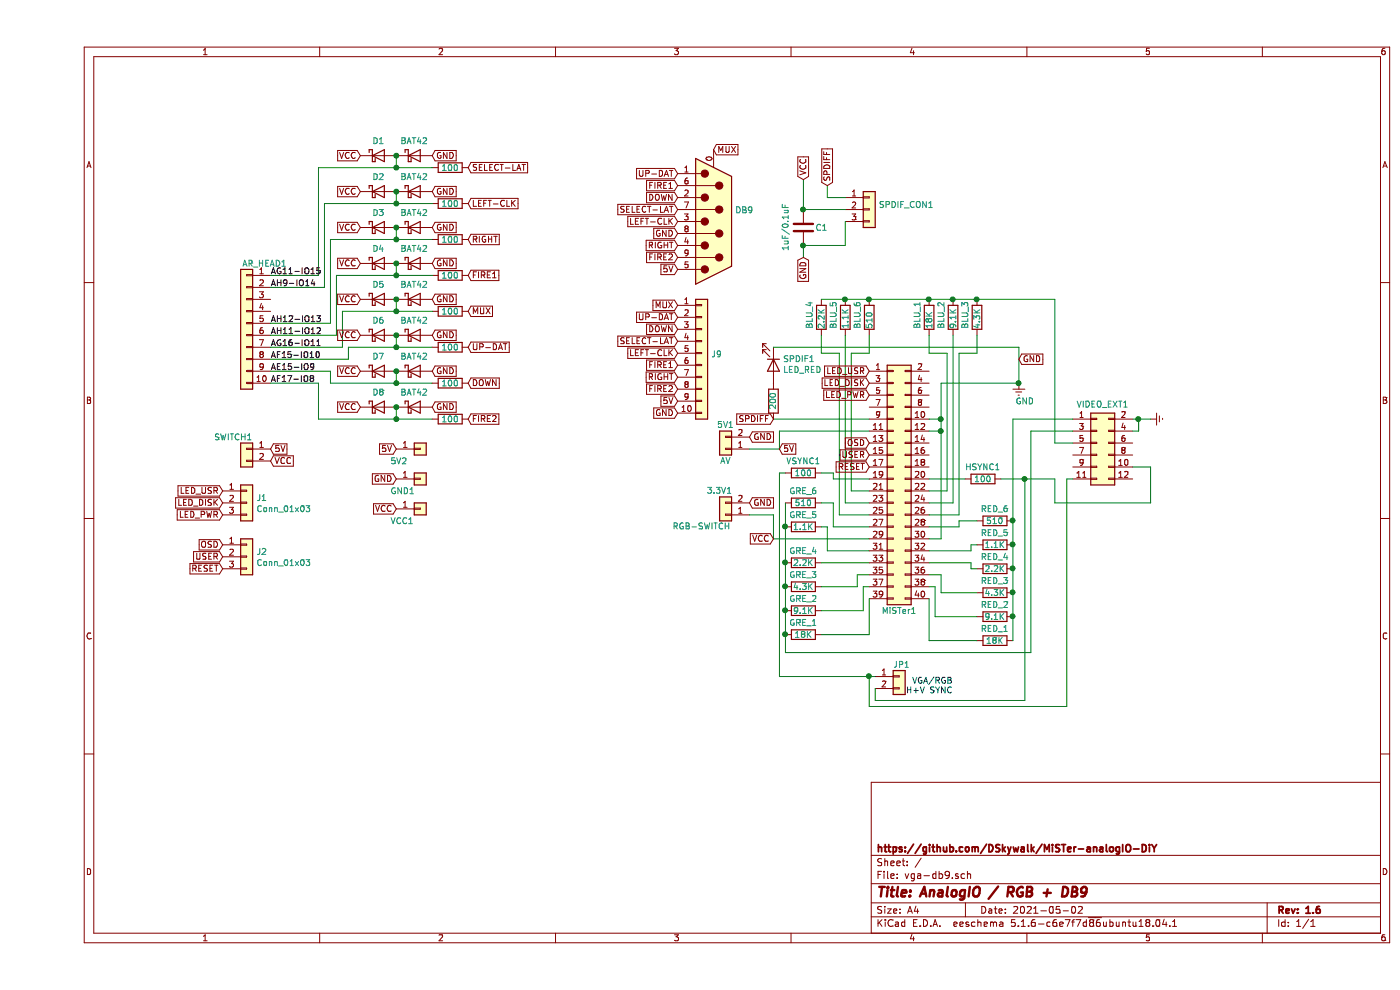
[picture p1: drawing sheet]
EESchema Schematic File Version 4
EELAYER 30 0
EELAYER END
$Descr A4 11693 8268
encoding utf-8
Sheet 1 1
Title "AnalogIO / RGB + DB9"
Date "2021-05-02"
Rev "1.6"
Comp "https://github.com/DSkywalk/MiSTer-analogIO-DiY"
Comment1 ""
Comment2 ""
Comment3 ""
Comment4 ""
$EndDescr
$Comp
L Connector_Generic:Conn_02x20_Odd_Even MiSTer1
U 1 1
P 7150 4000
F 0 "MiSTer1" H 7200 2900 50  0000 C CNN
F 1 "Conn_02x20" H 7200 5026 50  0001 C CNN
F 2 "Connector_PinHeader_2.54mm:PinHeader_2x20_P2.54mm_Vertical" H 7150 4000 50  0001 C CNN
F 3 "~" H 7150 4000 50  0001 C CNN
	1    7150 4000
	1    0    0    -1  
$EndComp
$Comp
L Device:R GRE_1
U 1 1
P 6400 5300
F 0 "GRE_1" V 6300 5300 50  0000 C CNN
F 1 "18K" V 6400 5300 50  0000 C CNN
F 2 "Resistor_THT:R_Axial_DIN0207_L6.3mm_D2.5mm_P10.16mm_Horizontal" V 6330 5300 50  0001 C CNN
F 3 "~" H 6400 5300 50  0001 C CNN
	1    6400 5300
	0    1    1    0   
$EndComp
Wire Wire Line
	6950 5000 6950 5300
$Comp
L Device:R GRE_2
U 1 1
P 6400 5100
F 0 "GRE_2" V 6300 5100 50  0000 C CNN
F 1 "9.1K" V 6400 5100 50  0000 C CNN
F 2 "Resistor_THT:R_Axial_DIN0207_L6.3mm_D2.5mm_P10.16mm_Horizontal" V 6330 5100 50  0001 C CNN
F 3 "~" H 6400 5100 50  0001 C CNN
	1    6400 5100
	0    1    1    0   
$EndComp
$Comp
L Device:R GRE_3
U 1 1
P 6400 4900
F 0 "GRE_3" V 6300 4900 50  0000 C CNN
F 1 "4.3K" V 6400 4900 50  0000 C CNN
F 2 "Resistor_THT:R_Axial_DIN0207_L6.3mm_D2.5mm_P10.16mm_Horizontal" V 6330 4900 50  0001 C CNN
F 3 "~" H 6400 4900 50  0001 C CNN
	1    6400 4900
	0    1    1    0   
$EndComp
$Comp
L Device:R GRE_4
U 1 1
P 6400 4700
F 0 "GRE_4" V 6300 4700 50  0000 C CNN
F 1 "2.2K" V 6400 4700 50  0000 C CNN
F 2 "Resistor_THT:R_Axial_DIN0207_L6.3mm_D2.5mm_P10.16mm_Horizontal" V 6330 4700 50  0001 C CNN
F 3 "~" H 6400 4700 50  0001 C CNN
	1    6400 4700
	0    1    1    0   
$EndComp
$Comp
L Device:R GRE_5
U 1 1
P 6400 4400
F 0 "GRE_5" V 6300 4400 50  0000 C CNN
F 1 "1.1K" V 6400 4400 50  0000 C CNN
F 2 "Resistor_THT:R_Axial_DIN0207_L6.3mm_D2.5mm_P10.16mm_Horizontal" V 6330 4400 50  0001 C CNN
F 3 "~" H 6400 4400 50  0001 C CNN
	1    6400 4400
	0    1    1    0   
$EndComp
$Comp
L Device:R GRE_6
U 1 1
P 6400 4200
F 0 "GRE_6" V 6300 4200 50  0000 C CNN
F 1 "510" V 6400 4200 50  0000 C CNN
F 2 "Resistor_THT:R_Axial_DIN0207_L6.3mm_D2.5mm_P10.16mm_Horizontal" V 6330 4200 50  0001 C CNN
F 3 "~" H 6400 4200 50  0001 C CNN
	1    6400 4200
	0    1    1    0   
$EndComp
$Comp
L Device:R VSYNC1
U 1 1
P 6400 3950
F 0 "VSYNC1" V 6300 3950 50  0000 C CNN
F 1 "100" V 6400 3950 50  0000 C CNN
F 2 "Resistor_THT:R_Axial_DIN0207_L6.3mm_D2.5mm_P10.16mm_Horizontal" V 6330 3950 50  0001 C CNN
F 3 "~" H 6400 3950 50  0001 C CNN
	1    6400 3950
	0    1    1    0   
$EndComp
Wire Wire Line
	6950 4900 6900 4900
Wire Wire Line
	6900 4900 6900 5100
Wire Wire Line
	6950 4800 6850 4800
Wire Wire Line
	6850 4800 6850 4900
Wire Wire Line
	6950 4600 6600 4600
Wire Wire Line
	6600 4400 6550 4400
Wire Wire Line
	6950 4400 6650 4400
Wire Wire Line
	6650 4400 6650 4200
Wire Wire Line
	6950 4000 6650 4000
Wire Wire Line
	6650 4000 6650 3950
Wire Wire Line
	6250 4200 6250 4400
Connection ~ 6250 4400
$Comp
L Connector_Generic:Conn_01x02 5V1
U 1 1
P 5750 3750
F 0 "5V1" H 5750 3550 50  0000 C CNN
F 1 "AV" H 5750 3850 50  0000 C CNN
F 2 "Connector_PinHeader_2.54mm:PinHeader_1x02_P2.54mm_Vertical" H 5750 3750 50  0001 C CNN
F 3 "~" H 5750 3750 50  0001 C CNN
	1    5750 3750
	-1   0    0    1   
$EndComp
$Comp
L Device:R DIG1
U 1 1
P 6150 3350
F 0 "DIG1" V 5943 3350 50  0001 C CNN
F 1 "200" V 6150 3350 50  0000 C CNN
F 2 "Resistor_THT:R_Axial_DIN0207_L6.3mm_D2.5mm_P10.16mm_Horizontal" V 6080 3350 50  0001 C CNN
F 3 "~" H 6150 3350 50  0001 C CNN
	1    6150 3350
	-1   0    0    1   
$EndComp
$Comp
L Device:LED SPDIF1
U 1 1
P 6150 3050
F 0 "SPDIF1" V 6097 3130 50  0000 L CNN
F 1 "LED_RED" V 6188 3130 50  0000 L CNN
F 2 "LED_THT:LED_D3.0mm_Horizontal_O1.27mm_Z2.0mm" H 6150 3050 50  0001 C CNN
F 3 "~" H 6150 3050 50  0001 C CNN
	1    6150 3050
	0    1    1    0   
$EndComp
Wire Wire Line
	6950 3600 6200 3600
Wire Wire Line
	7450 5350 7850 5350
$Comp
L Device:R RED_2
U 1 1
P 8000 5150
F 0 "RED_2" V 7900 5150 50  0000 C CNN
F 1 "9.1K" V 8000 5150 50  0000 C CNN
F 2 "Resistor_THT:R_Axial_DIN0207_L6.3mm_D2.5mm_P10.16mm_Horizontal" V 7930 5150 50  0001 C CNN
F 3 "~" H 8000 5150 50  0001 C CNN
	1    8000 5150
	0    -1   1    0   
$EndComp
$Comp
L Device:R RED_3
U 1 1
P 8000 4950
F 0 "RED_3" V 7900 4950 50  0000 C CNN
F 1 "4.3K" V 8000 4950 50  0000 C CNN
F 2 "Resistor_THT:R_Axial_DIN0207_L6.3mm_D2.5mm_P10.16mm_Horizontal" V 7930 4950 50  0001 C CNN
F 3 "~" H 8000 4950 50  0001 C CNN
	1    8000 4950
	0    -1   1    0   
$EndComp
$Comp
L Device:R RED_4
U 1 1
P 8000 4750
F 0 "RED_4" V 7900 4750 50  0000 C CNN
F 1 "2.2K" V 8000 4750 50  0000 C CNN
F 2 "Resistor_THT:R_Axial_DIN0207_L6.3mm_D2.5mm_P10.16mm_Horizontal" V 7930 4750 50  0001 C CNN
F 3 "~" H 8000 4750 50  0001 C CNN
	1    8000 4750
	0    -1   1    0   
$EndComp
$Comp
L Device:R RED_5
U 1 1
P 8000 4550
F 0 "RED_5" V 7900 4550 50  0000 C CNN
F 1 "1.1K" V 8000 4550 50  0000 C CNN
F 2 "Resistor_THT:R_Axial_DIN0207_L6.3mm_D2.5mm_P10.16mm_Horizontal" V 7930 4550 50  0001 C CNN
F 3 "~" H 8000 4550 50  0001 C CNN
	1    8000 4550
	0    -1   1    0   
$EndComp
$Comp
L Device:R RED_6
U 1 1
P 8000 4350
F 0 "RED_6" V 7900 4350 50  0000 C CNN
F 1 "510" V 8000 4350 50  0000 C CNN
F 2 "Resistor_THT:R_Axial_DIN0207_L6.3mm_D2.5mm_P10.16mm_Horizontal" V 7930 4350 50  0001 C CNN
F 3 "~" H 8000 4350 50  0001 C CNN
	1    8000 4350
	0    -1   1    0   
$EndComp
$Comp
L Device:R HSYNC1
U 1 1
P 7900 4000
F 0 "HSYNC1" V 7800 4000 50  0000 C CNN
F 1 "100" V 7900 4000 50  0000 C CNN
F 2 "Resistor_THT:R_Axial_DIN0207_L6.3mm_D2.5mm_P10.16mm_Horizontal" V 7830 4000 50  0001 C CNN
F 3 "~" H 7900 4000 50  0001 C CNN
	1    7900 4000
	0    -1   1    0   
$EndComp
Wire Wire Line
	8150 4750 8150 4950
Connection ~ 8150 4750
Wire Wire Line
	8150 4950 8150 5150
Connection ~ 8150 4950
Wire Wire Line
	8150 5150 8150 5350
Connection ~ 8150 5150
Wire Wire Line
	7450 5000 7450 5350
Wire Wire Line
	7450 4900 7500 4900
Wire Wire Line
	7500 4900 7500 5150
Wire Wire Line
	7450 4800 7550 4800
Wire Wire Line
	7550 4800 7550 4950
Wire Wire Line
	7800 4750 7850 4750
Wire Wire Line
	7800 4700 7800 4750
Connection ~ 8150 4550
Wire Wire Line
	8150 4550 8150 4750
Connection ~ 8150 4350
Wire Wire Line
	8150 4350 8150 4550
Wire Wire Line
	7800 4600 7800 4550
Wire Wire Line
	7800 4550 7850 4550
$Comp
L Device:R BLU_4
U 1 1
P 6550 2650
F 0 "BLU_4" V 6450 2550 50  0000 L CNN
F 1 "2.2K" V 6550 2550 50  0000 L CNN
F 2 "Resistor_THT:R_Axial_DIN0207_L6.3mm_D2.5mm_P10.16mm_Horizontal" V 6480 2650 50  0001 C CNN
F 3 "~" H 6550 2650 50  0001 C CNN
	1    6550 2650
	1    0    0    -1  
$EndComp
$Comp
L Device:R RED_1
U 1 1
P 8000 5350
F 0 "RED_1" V 7900 5350 50  0000 C CNN
F 1 "18K" V 8000 5350 50  0000 C CNN
F 2 "Resistor_THT:R_Axial_DIN0207_L6.3mm_D2.5mm_P10.16mm_Horizontal" V 7930 5350 50  0001 C CNN
F 3 "~" H 8000 5350 50  0001 C CNN
	1    8000 5350
	0    -1   1    0   
$EndComp
$Comp
L Device:R BLU_5
U 1 1
P 6750 2650
F 0 "BLU_5" V 6650 2550 50  0000 L CNN
F 1 "1.1K" V 6750 2550 50  0000 L CNN
F 2 "Resistor_THT:R_Axial_DIN0207_L6.3mm_D2.5mm_P10.16mm_Horizontal" V 6680 2650 50  0001 C CNN
F 3 "~" H 6750 2650 50  0001 C CNN
	1    6750 2650
	1    0    0    -1  
$EndComp
Wire Wire Line
	6250 4400 6250 4700
$Comp
L Device:R BLU_6
U 1 1
P 6950 2650
F 0 "BLU_6" V 6850 2550 50  0000 L CNN
F 1 "510" V 6950 2550 50  0000 L CNN
F 2 "Resistor_THT:R_Axial_DIN0207_L6.3mm_D2.5mm_P10.16mm_Horizontal" V 6880 2650 50  0001 C CNN
F 3 "~" H 6950 2650 50  0001 C CNN
	1    6950 2650
	1    0    0    -1  
$EndComp
$Comp
L Device:R BLU_1
U 1 1
P 7450 2650
F 0 "BLU_1" V 7350 2550 50  0000 L CNN
F 1 "18K" V 7450 2550 50  0000 L CNN
F 2 "Resistor_THT:R_Axial_DIN0207_L6.3mm_D2.5mm_P10.16mm_Horizontal" V 7380 2650 50  0001 C CNN
F 3 "~" H 7450 2650 50  0001 C CNN
	1    7450 2650
	1    0    0    -1  
$EndComp
$Comp
L Device:R BLU_2
U 1 1
P 7650 2650
F 0 "BLU_2" V 7550 2550 50  0000 L CNN
F 1 "9.1K" V 7650 2550 50  0000 L CNN
F 2 "Resistor_THT:R_Axial_DIN0207_L6.3mm_D2.5mm_P10.16mm_Horizontal" V 7580 2650 50  0001 C CNN
F 3 "~" H 7650 2650 50  0001 C CNN
	1    7650 2650
	1    0    0    -1  
$EndComp
$Comp
L Device:R BLU_3
U 1 1
P 7850 2650
F 0 "BLU_3" V 7750 2550 50  0000 L CNN
F 1 "4.3K" V 7850 2550 50  0000 L CNN
F 2 "Resistor_THT:R_Axial_DIN0207_L6.3mm_D2.5mm_P10.16mm_Horizontal" V 7780 2650 50  0001 C CNN
F 3 "~" H 7850 2650 50  0001 C CNN
	1    7850 2650
	1    0    0    -1  
$EndComp
Wire Wire Line
	6950 4300 6700 4300
Wire Wire Line
	6700 4300 6700 2950
Wire Wire Line
	6700 2950 6550 2950
Wire Wire Line
	6950 4200 6750 4200
Wire Wire Line
	6750 4200 6750 2800
Wire Wire Line
	6950 4100 6800 4100
Wire Wire Line
	6800 4100 6800 2950
Wire Wire Line
	6800 2950 6950 2950
Wire Wire Line
	8200 3200 7550 3200
Wire Wire Line
	7550 3200 7550 3500
Wire Wire Line
	7550 3500 7450 3500
Wire Wire Line
	7550 3500 7550 3600
Wire Wire Line
	7550 3600 7450 3600
Connection ~ 7550 3500
Wire Wire Line
	7550 4500 7550 3600
Wire Wire Line
	7450 4500 7550 4500
Connection ~ 7550 3600
Wire Wire Line
	7700 4400 7700 4350
Wire Wire Line
	7700 4350 7850 4350
Wire Wire Line
	7450 4000 7750 4000
Connection ~ 6250 4700
Connection ~ 6250 4900
Connection ~ 6250 5100
Wire Wire Line
	6250 4700 6250 4900
Wire Wire Line
	6250 4900 6250 5100
Wire Wire Line
	6250 5100 6250 5300
Wire Wire Line
	6550 4700 6950 4700
Wire Wire Line
	9150 3600 9200 3600
Wire Wire Line
	9200 3600 9200 3500
Wire Wire Line
	9200 3500 9150 3500
Wire Wire Line
	9200 3500 9300 3500
Connection ~ 9200 3500
$Comp
L power:GNDREF #GND0101
U 1 1
P 9300 3500
F 0 "#GND0101" H 9350 3350 50  0001 C CNN
F 1 "GNDREF" V 9305 3372 50  0001 R CNN
F 2 "" H 9300 3500 50  0001 C CNN
F 3 "" H 9300 3500 50  0001 C CNN
	1    9300 3500
	0    -1   -1   0   
$EndComp
Connection ~ 8200 3200
Wire Wire Line
	7450 4100 7600 4100
Wire Wire Line
	7600 4100 7600 2950
Wire Wire Line
	7600 2950 7450 2950
Wire Wire Line
	7450 4200 7650 4200
Wire Wire Line
	7450 4300 7700 4300
Wire Wire Line
	7700 4300 7700 2950
Wire Wire Line
	7700 2950 7850 2950
Wire Wire Line
	6550 2500 6750 2500
Connection ~ 6750 2500
Wire Wire Line
	6750 2500 6950 2500
Connection ~ 6950 2500
Wire Wire Line
	6950 2500 7450 2500
Connection ~ 7450 2500
Wire Wire Line
	7450 2500 7650 2500
Connection ~ 7650 2500
Wire Wire Line
	7650 2500 7850 2500
Wire Wire Line
	6150 4500 6150 4300
Wire Wire Line
	6150 4500 6950 4500
Wire Wire Line
	6250 5300 6250 5450
Wire Wire Line
	6250 5450 8300 5450
Wire Wire Line
	8300 5450 8300 3600
Wire Wire Line
	8300 3600 8650 3600
Connection ~ 6250 5300
$Comp
L Connector_Generic:Conn_02x06_Odd_Even VIDEO_EXT1
U 1 1
P 8850 3700
F 0 "VIDEO_EXT1" H 8900 4025 50  0000 C CNN
F 1 "Conn_02x06_Odd_Even" H 8900 4026 50  0001 C CNN
F 2 "Connector_PinHeader_2.54mm:PinHeader_2x06_P2.54mm_Vertical" H 8850 3700 50  0001 C CNN
F 3 "~" H 8850 3700 50  0001 C CNN
	1    8850 3700
	1    0    0    -1  
$EndComp
Wire Wire Line
	8150 3500 8650 3500
Wire Wire Line
	8150 3500 8150 4350
Wire Wire Line
	8050 4000 8250 4000
Wire Wire Line
	8500 4000 8500 4200
Wire Wire Line
	8500 4200 9300 4200
Wire Wire Line
	9300 4200 9300 3900
Wire Wire Line
	9300 3900 9150 3900
$Comp
L Connector_Generic:Conn_01x02 JP1
U 1 1
P 7200 5650
F 0 "JP1" H 7150 5750 50  0000 L CNN
F 1 "SYNC" H 7280 5551 50  0001 L CNN
F 2 "Connector_PinHeader_2.54mm:PinHeader_1x02_P2.54mm_Vertical" H 7200 5650 50  0001 C CNN
F 3 "~" H 7200 5650 50  0001 C CNN
	1    7200 5650
	1    0    0    -1  
$EndComp
Wire Wire Line
	6250 3950 6200 3950
Wire Wire Line
	6200 3950 6200 5650
Wire Wire Line
	6200 5650 6950 5650
Wire Wire Line
	7000 5750 7000 5850
Wire Wire Line
	7000 5850 8250 5850
Wire Wire Line
	8250 5850 8250 4000
Connection ~ 8250 4000
Wire Wire Line
	8250 4000 8500 4000
Wire Wire Line
	6950 5650 6950 5900
Wire Wire Line
	6950 5900 8600 5900
Wire Wire Line
	8600 5900 8600 4000
Wire Wire Line
	8600 4000 8650 4000
Connection ~ 6950 5650
Wire Wire Line
	6950 5650 7000 5650
Wire Wire Line
	7850 2500 8500 2500
Wire Wire Line
	8500 2500 8500 3700
Wire Wire Line
	8500 3700 8650 3700
Connection ~ 7850 2500
Wire Wire Line
	6150 4300 5950 4300
Wire Wire Line
	6650 3950 6550 3950
$Comp
L power:GNDREF GND
U 1 1
P 8200 3200
F 0 "GND" H 8250 3050 50  0000 C CNN
F 1 "GNDREF" V 8205 3072 50  0001 R CNN
F 2 "" H 8200 3200 50  0001 C CNN
F 3 "" H 8200 3200 50  0001 C CNN
	1    8200 3200
	1    0    0    -1  
$EndComp
Wire Wire Line
	6950 2950 6950 2800
Wire Wire Line
	6550 2950 6550 2800
Wire Wire Line
	7850 2950 7850 2800
Wire Wire Line
	7650 4200 7650 2800
Wire Wire Line
	7450 2950 7450 2800
Wire Wire Line
	7450 4400 7700 4400
Wire Wire Line
	7450 4600 7800 4600
Wire Wire Line
	7450 4700 7800 4700
Wire Wire Line
	7550 4950 7850 4950
Wire Wire Line
	7500 5150 7850 5150
Wire Wire Line
	6650 4200 6550 4200
Wire Wire Line
	6600 4400 6600 4600
Wire Wire Line
	6850 4900 6550 4900
Wire Wire Line
	6900 5100 6550 5100
Wire Wire Line
	6950 5300 6550 5300
$Comp
L Connector_Generic:Conn_01x10 AR_HEAD1
U 1 1
P 1750 2700
F 0 "AR_HEAD1" H 1600 3200 50  0000 C CNN
F 1 "10" H 1668 3226 50  0001 C CNN
F 2 "Connector_PinHeader_2.54mm:PinHeader_1x10_P2.54mm_Vertical" H 1750 2700 50  0001 C CNN
F 3 "~" H 1750 2700 50  0001 C CNN
	1    1750 2700
	-1   0    0    -1  
$EndComp
Wire Wire Line
	2350 2300 1950 2300
Text Label 1950 2300 0    50   ~ 0
AG11-IO15
Text Label 1950 2400 0    50   ~ 0
AH9-IO14
Text Label 1950 2700 0    50   ~ 0
AH12-IO13
Text Label 1950 2800 0    50   ~ 0
AH11-IO12
Text Label 1950 2900 0    50   ~ 0
AG16-IO11
Text Label 1950 3000 0    50   ~ 0
AF15-IO10
Text Label 1950 3100 0    50   ~ 0
AE15-IO9
Wire Wire Line
	2350 3200 1950 3200
Text Label 1950 3200 0    50   ~ 0
AF17-IO8
Wire Wire Line
	3000 2000 3000 1900
Text GLabel 6150 4500 0    50   Input ~ 0
VCC
Text GLabel 2700 1900 0    50   Input ~ 0
VCC
Text GLabel 8200 3000 2    50   Input ~ 0
GND
Wire Wire Line
	3300 2000 3000 2000
$Comp
L Device:R DB9_3
U 1 1
P 3450 2000
F 0 "DB9_3" V 3550 2000 50  0001 C CNN
F 1 "100" V 3450 2000 50  0000 C CNN
F 2 "Resistor_THT:R_Axial_DIN0207_L6.3mm_D2.5mm_P10.16mm_Horizontal" V 3380 2000 50  0001 C CNN
F 3 "~" H 3450 2000 50  0001 C CNN
	1    3450 2000
	0    1    1    0   
$EndComp
Connection ~ 3000 2000
Wire Wire Line
	3000 2300 3000 2200
Text GLabel 2700 2200 0    50   Input ~ 0
VCC
Wire Wire Line
	3300 2300 3000 2300
$Comp
L Device:R DB9_4
U 1 1
P 3450 2300
F 0 "DB9_4" V 3550 2300 50  0001 C CNN
F 1 "100" V 3450 2300 50  0000 C CNN
F 2 "Resistor_THT:R_Axial_DIN0207_L6.3mm_D2.5mm_P10.16mm_Horizontal" V 3380 2300 50  0001 C CNN
F 3 "~" H 3450 2300 50  0001 C CNN
	1    3450 2300
	0    1    1    0   
$EndComp
Connection ~ 3000 2300
Wire Wire Line
	3000 2600 3000 2500
Text GLabel 2700 2500 0    50   Input ~ 0
VCC
Wire Wire Line
	3300 2600 3000 2600
$Comp
L Device:R DB9_5
U 1 1
P 3450 2600
F 0 "DB9_5" V 3550 2600 50  0001 C CNN
F 1 "100" V 3450 2600 50  0000 C CNN
F 2 "Resistor_THT:R_Axial_DIN0207_L6.3mm_D2.5mm_P10.16mm_Horizontal" V 3380 2600 50  0001 C CNN
F 3 "~" H 3450 2600 50  0001 C CNN
	1    3450 2600
	0    1    1    0   
$EndComp
Connection ~ 3000 2600
Wire Wire Line
	3000 2900 3000 2800
Text GLabel 2700 2800 0    50   Input ~ 0
VCC
Wire Wire Line
	3300 2900 3000 2900
$Comp
L Device:R DB9_6
U 1 1
P 3450 2900
F 0 "DB9_6" V 3550 2900 50  0001 C CNN
F 1 "100" V 3450 2900 50  0000 C CNN
F 2 "Resistor_THT:R_Axial_DIN0207_L6.3mm_D2.5mm_P10.16mm_Horizontal" V 3380 2900 50  0001 C CNN
F 3 "~" H 3450 2900 50  0001 C CNN
	1    3450 2900
	0    1    1    0   
$EndComp
Connection ~ 3000 2900
Wire Wire Line
	3000 3200 3000 3100
Text GLabel 2700 3100 0    50   Input ~ 0
VCC
Wire Wire Line
	3300 3200 3000 3200
$Comp
L Device:R DB9_7
U 1 1
P 3450 3200
F 0 "DB9_7" V 3550 3200 50  0001 C CNN
F 1 "100" V 3450 3200 50  0000 C CNN
F 2 "Resistor_THT:R_Axial_DIN0207_L6.3mm_D2.5mm_P10.16mm_Horizontal" V 3380 3200 50  0001 C CNN
F 3 "~" H 3450 3200 50  0001 C CNN
	1    3450 3200
	0    1    1    0   
$EndComp
Connection ~ 3000 3200
Wire Wire Line
	3000 3500 3000 3400
Text GLabel 2700 3400 0    50   Input ~ 0
VCC
Wire Wire Line
	3300 3500 3000 3500
$Comp
L Device:R DB9_8
U 1 1
P 3450 3500
F 0 "DB9_8" V 3550 3500 50  0001 C CNN
F 1 "100" V 3450 3500 50  0000 C CNN
F 2 "Resistor_THT:R_Axial_DIN0207_L6.3mm_D2.5mm_P10.16mm_Horizontal" V 3380 3500 50  0001 C CNN
F 3 "~" H 3450 3500 50  0001 C CNN
	1    3450 3500
	0    1    1    0   
$EndComp
Connection ~ 3000 3500
Wire Wire Line
	3000 1700 3000 1600
Text GLabel 2700 1600 0    50   Input ~ 0
VCC
Wire Wire Line
	3300 1700 3000 1700
$Comp
L Device:R DB9_2
U 1 1
P 3450 1700
F 0 "DB9_2" V 3550 1700 50  0001 C CNN
F 1 "100" V 3450 1700 50  0000 C CNN
F 2 "Resistor_THT:R_Axial_DIN0207_L6.3mm_D2.5mm_P10.16mm_Horizontal" V 3380 1700 50  0001 C CNN
F 3 "~" H 3450 1700 50  0001 C CNN
	1    3450 1700
	0    1    1    0   
$EndComp
Connection ~ 3000 1700
Wire Wire Line
	3000 1400 3000 1300
Text GLabel 2700 1300 0    50   Input ~ 0
VCC
Wire Wire Line
	3300 1400 3000 1400
$Comp
L Device:R DB9_1
U 1 1
P 3450 1400
F 0 "DB9_1" V 3550 1400 50  0001 C CNN
F 1 "100" V 3450 1400 50  0000 C CNN
F 2 "Resistor_THT:R_Axial_DIN0207_L6.3mm_D2.5mm_P10.16mm_Horizontal" V 3380 1400 50  0001 C CNN
F 3 "~" H 3450 1400 50  0001 C CNN
	1    3450 1400
	0    1    1    0   
$EndComp
Connection ~ 3000 1400
Text GLabel 3300 1300 2    50   Input ~ 0
GND
Text GLabel 3300 1600 2    50   Input ~ 0
GND
Text GLabel 3300 1900 2    50   Input ~ 0
GND
Text GLabel 3300 2200 2    50   Input ~ 0
GND
Text GLabel 3300 2500 2    50   Input ~ 0
GND
Text GLabel 3300 2800 2    50   Input ~ 0
GND
Text GLabel 3300 3100 2    50   Input ~ 0
GND
Text GLabel 3300 3400 2    50   Input ~ 0
GND
Wire Wire Line
	2350 2300 2350 1400
Wire Wire Line
	2350 1400 3000 1400
Wire Wire Line
	2400 2400 2400 1700
Wire Wire Line
	1950 2400 2400 2400
Wire Wire Line
	2400 1700 3000 1700
Wire Wire Line
	2450 2700 2450 2000
Wire Wire Line
	1950 2700 2450 2700
Wire Wire Line
	2450 2000 3000 2000
Wire Wire Line
	2500 2800 2500 2300
Wire Wire Line
	1950 2800 2500 2800
Wire Wire Line
	2500 2300 3000 2300
Wire Wire Line
	2550 2900 2550 2600
Wire Wire Line
	1950 2900 2550 2900
Wire Wire Line
	2550 2600 3000 2600
Wire Wire Line
	2600 3000 2600 2900
Wire Wire Line
	1950 3000 2600 3000
Wire Wire Line
	2600 2900 3000 2900
Wire Wire Line
	2450 3100 2450 3200
Wire Wire Line
	2450 3200 3000 3200
Wire Wire Line
	1950 3100 2450 3100
Wire Wire Line
	2350 3200 2350 3500
Wire Wire Line
	2350 3500 3000 3500
$Comp
L Connector:DB9_Male_MountingHoles DB9
U 1 1
P 5650 1850
F 0 "DB9" H 5830 1759 50  0000 L CNN
F 1 "DB9_Male" H 5830 1850 50  0001 L CNN
F 2 "Connector_Dsub:DSUB-9_Male_Horizontal_P2.77x2.84mm_EdgePinOffset4.94mm_Housed_MountingHolesOffset7.48mm" H 5650 1850 50  0001 C CNN
F 3 " ~" H 5650 1850 50  0001 C CNN
	1    5650 1850
	1    0    0    1   
$EndComp
Text GLabel 3600 1700 2    50   Input ~ 0
LEFT-CLK
Text GLabel 3600 1400 2    50   Input ~ 0
SELECT-LAT
Text GLabel 3600 2900 2    50   Input ~ 0
UP-DAT
Text GLabel 3600 2600 2    50   Input ~ 0
MUX
Text GLabel 3600 2300 2    50   Input ~ 0
FIRE1
Text GLabel 3600 2000 2    50   Input ~ 0
RIGHT
Text GLabel 3600 3200 2    50   Input ~ 0
DOWN
Text GLabel 3600 3500 2    50   Input ~ 0
FIRE2
Text GLabel 5350 1450 0    50   Input ~ 0
UP-DAT
Text GLabel 5350 1550 0    50   Input ~ 0
FIRE1
Text GLabel 5350 1650 0    50   Input ~ 0
DOWN
Text GLabel 5350 1750 0    50   Input ~ 0
SELECT-LAT
Text GLabel 5350 1850 0    50   Input ~ 0
LEFT-CLK
Text GLabel 5350 1950 0    50   Input ~ 0
GND
Text GLabel 5350 2050 0    50   Input ~ 0
RIGHT
Text GLabel 5350 2150 0    50   Input ~ 0
FIRE2
Text GLabel 5650 1250 2    50   Input ~ 0
MUX
$Comp
L Diode:BAT42 D9
U 1 1
P 3150 1300
F 0 "D9" H 3150 1517 50  0001 C CNN
F 1 "BAT42" H 3150 1425 50  0000 C CNN
F 2 "Diode_THT:D_DO-35_SOD27_P7.62mm_Horizontal" H 3150 1125 50  0001 C CNN
F 3 "http://www.vishay.com/docs/85660/bat42.pdf" H 3150 1300 50  0001 C CNN
	1    3150 1300
	1    0    0    -1  
$EndComp
$Comp
L Diode:BAT42 D10
U 1 1
P 3150 1600
F 0 "D10" H 3150 1817 50  0001 C CNN
F 1 "BAT42" H 3150 1725 50  0000 C CNN
F 2 "Diode_THT:D_DO-35_SOD27_P7.62mm_Horizontal" H 3150 1425 50  0001 C CNN
F 3 "http://www.vishay.com/docs/85660/bat42.pdf" H 3150 1600 50  0001 C CNN
	1    3150 1600
	1    0    0    -1  
$EndComp
$Comp
L Diode:BAT42 D11
U 1 1
P 3150 1900
F 0 "D11" H 3150 2117 50  0001 C CNN
F 1 "BAT42" H 3150 2025 50  0000 C CNN
F 2 "Diode_THT:D_DO-35_SOD27_P7.62mm_Horizontal" H 3150 1725 50  0001 C CNN
F 3 "http://www.vishay.com/docs/85660/bat42.pdf" H 3150 1900 50  0001 C CNN
	1    3150 1900
	1    0    0    -1  
$EndComp
$Comp
L Diode:BAT42 D12
U 1 1
P 3150 2200
F 0 "D12" H 3150 2417 50  0001 C CNN
F 1 "BAT42" H 3150 2325 50  0000 C CNN
F 2 "Diode_THT:D_DO-35_SOD27_P7.62mm_Horizontal" H 3150 2025 50  0001 C CNN
F 3 "http://www.vishay.com/docs/85660/bat42.pdf" H 3150 2200 50  0001 C CNN
	1    3150 2200
	1    0    0    -1  
$EndComp
$Comp
L Diode:BAT42 D13
U 1 1
P 3150 2500
F 0 "D13" H 3150 2717 50  0001 C CNN
F 1 "BAT42" H 3150 2625 50  0000 C CNN
F 2 "Diode_THT:D_DO-35_SOD27_P7.62mm_Horizontal" H 3150 2325 50  0001 C CNN
F 3 "http://www.vishay.com/docs/85660/bat42.pdf" H 3150 2500 50  0001 C CNN
	1    3150 2500
	1    0    0    -1  
$EndComp
$Comp
L Diode:BAT42 D14
U 1 1
P 3150 2800
F 0 "D14" H 3150 3017 50  0001 C CNN
F 1 "BAT42" H 3150 2925 50  0000 C CNN
F 2 "Diode_THT:D_DO-35_SOD27_P7.62mm_Horizontal" H 3150 2625 50  0001 C CNN
F 3 "http://www.vishay.com/docs/85660/bat42.pdf" H 3150 2800 50  0001 C CNN
	1    3150 2800
	1    0    0    -1  
$EndComp
$Comp
L Diode:BAT42 D15
U 1 1
P 3150 3100
F 0 "D15" H 3150 3317 50  0001 C CNN
F 1 "BAT42" H 3150 3225 50  0000 C CNN
F 2 "Diode_THT:D_DO-35_SOD27_P7.62mm_Horizontal" H 3150 2925 50  0001 C CNN
F 3 "http://www.vishay.com/docs/85660/bat42.pdf" H 3150 3100 50  0001 C CNN
	1    3150 3100
	1    0    0    -1  
$EndComp
$Comp
L Diode:BAT42 D16
U 1 1
P 3150 3400
F 0 "D16" H 3150 3617 50  0001 C CNN
F 1 "BAT42" H 3150 3525 50  0000 C CNN
F 2 "Diode_THT:D_DO-35_SOD27_P7.62mm_Horizontal" H 3150 3225 50  0001 C CNN
F 3 "http://www.vishay.com/docs/85660/bat42.pdf" H 3150 3400 50  0001 C CNN
	1    3150 3400
	1    0    0    -1  
$EndComp
$Comp
L Diode:BAT42 D1
U 1 1
P 2850 1300
F 0 "D1" H 2850 1425 50  0000 C CNN
F 1 "BAT42" H 2850 1425 50  0001 C CNN
F 2 "Diode_THT:D_DO-35_SOD27_P7.62mm_Horizontal" H 2850 1125 50  0001 C CNN
F 3 "http://www.vishay.com/docs/85660/bat42.pdf" H 2850 1300 50  0001 C CNN
	1    2850 1300
	1    0    0    -1  
$EndComp
Connection ~ 3000 1300
$Comp
L Diode:BAT42 D2
U 1 1
P 2850 1600
F 0 "D2" H 2850 1725 50  0000 C CNN
F 1 "BAT42" H 2850 1725 50  0001 C CNN
F 2 "Diode_THT:D_DO-35_SOD27_P7.62mm_Horizontal" H 2850 1425 50  0001 C CNN
F 3 "http://www.vishay.com/docs/85660/bat42.pdf" H 2850 1600 50  0001 C CNN
	1    2850 1600
	1    0    0    -1  
$EndComp
Connection ~ 3000 1600
$Comp
L Diode:BAT42 D3
U 1 1
P 2850 1900
F 0 "D3" H 2850 2025 50  0000 C CNN
F 1 "BAT42" H 2850 2025 50  0001 C CNN
F 2 "Diode_THT:D_DO-35_SOD27_P7.62mm_Horizontal" H 2850 1725 50  0001 C CNN
F 3 "http://www.vishay.com/docs/85660/bat42.pdf" H 2850 1900 50  0001 C CNN
	1    2850 1900
	1    0    0    -1  
$EndComp
Connection ~ 3000 1900
$Comp
L Diode:BAT42 D4
U 1 1
P 2850 2200
F 0 "D4" H 2850 2325 50  0000 C CNN
F 1 "BAT42" H 2850 2325 50  0001 C CNN
F 2 "Diode_THT:D_DO-35_SOD27_P7.62mm_Horizontal" H 2850 2025 50  0001 C CNN
F 3 "http://www.vishay.com/docs/85660/bat42.pdf" H 2850 2200 50  0001 C CNN
	1    2850 2200
	1    0    0    -1  
$EndComp
Connection ~ 3000 2200
$Comp
L Diode:BAT42 D5
U 1 1
P 2850 2500
F 0 "D5" H 2850 2625 50  0000 C CNN
F 1 "BAT42" H 2850 2625 50  0001 C CNN
F 2 "Diode_THT:D_DO-35_SOD27_P7.62mm_Horizontal" H 2850 2325 50  0001 C CNN
F 3 "http://www.vishay.com/docs/85660/bat42.pdf" H 2850 2500 50  0001 C CNN
	1    2850 2500
	1    0    0    -1  
$EndComp
Connection ~ 3000 2500
$Comp
L Diode:BAT42 D6
U 1 1
P 2850 2800
F 0 "D6" H 2850 2925 50  0000 C CNN
F 1 "BAT42" H 2850 2925 50  0001 C CNN
F 2 "Diode_THT:D_DO-35_SOD27_P7.62mm_Horizontal" H 2850 2625 50  0001 C CNN
F 3 "http://www.vishay.com/docs/85660/bat42.pdf" H 2850 2800 50  0001 C CNN
	1    2850 2800
	1    0    0    -1  
$EndComp
Connection ~ 3000 2800
$Comp
L Diode:BAT42 D7
U 1 1
P 2850 3100
F 0 "D7" H 2850 3225 50  0000 C CNN
F 1 "BAT42" H 2850 3225 50  0001 C CNN
F 2 "Diode_THT:D_DO-35_SOD27_P7.62mm_Horizontal" H 2850 2925 50  0001 C CNN
F 3 "http://www.vishay.com/docs/85660/bat42.pdf" H 2850 3100 50  0001 C CNN
	1    2850 3100
	1    0    0    -1  
$EndComp
Connection ~ 3000 3100
$Comp
L Diode:BAT42 D8
U 1 1
P 2850 3400
F 0 "D8" H 2850 3525 50  0000 C CNN
F 1 "BAT42" H 2850 3525 50  0001 C CNN
F 2 "Diode_THT:D_DO-35_SOD27_P7.62mm_Horizontal" H 2850 3225 50  0001 C CNN
F 3 "http://www.vishay.com/docs/85660/bat42.pdf" H 2850 3400 50  0001 C CNN
	1    2850 3400
	1    0    0    -1  
$EndComp
Connection ~ 3000 3400
Text GLabel 5950 4200 2    50   Input ~ 0
GND
Text GLabel 5950 3650 2    50   Input ~ 0
GND
Wire Wire Line
	6200 3600 6200 3750
Wire Wire Line
	5950 3750 6200 3750
Text GLabel 5350 2650 0    50   Input ~ 0
UP-DAT
Text GLabel 5350 3050 0    50   Input ~ 0
FIRE1
Text GLabel 5350 2750 0    50   Input ~ 0
DOWN
Text GLabel 5350 2850 0    50   Input ~ 0
SELECT-LAT
Text GLabel 5350 2950 0    50   Input ~ 0
LEFT-CLK
Text GLabel 5350 3450 0    50   Input ~ 0
GND
Text GLabel 5350 3150 0    50   Input ~ 0
RIGHT
Text GLabel 5350 3250 0    50   Input ~ 0
FIRE2
Text GLabel 5350 2550 0    50   Input ~ 0
MUX
Text GLabel 3000 4250 0    50   Input ~ 0
VCC
Text GLabel 6200 3750 2    50   Input ~ 0
5V
$Comp
L Connector_Generic:Conn_01x10 J9
U 1 1
P 5550 2950
F 0 "J9" H 5630 2942 50  0000 L CNN
F 1 "Conn_01x09" H 5630 2851 50  0001 L CNN
F 2 "Connector_PinHeader_2.54mm:PinHeader_1x10_P2.54mm_Vertical" H 5550 2950 50  0001 C CNN
F 3 "~" H 5550 2950 50  0001 C CNN
	1    5550 2950
	1    0    0    -1  
$EndComp
Text GLabel 5350 2250 0    50   Input ~ 0
5V
Text GLabel 5350 3350 0    50   Input ~ 0
5V
$Comp
L Connector_Generic:Conn_01x01 5V2
U 1 1
P 3200 3750
F 0 "5V2" H 2950 3650 50  0000 L CNN
F 1 "5V" H 3150 3600 50  0001 L CNN
F 2 "Connector_PinHeader_2.54mm:PinHeader_1x01_P2.54mm_Vertical" H 3200 3750 50  0001 C CNN
F 3 "~" H 3200 3750 50  0001 C CNN
	1    3200 3750
	1    0    0    -1  
$EndComp
Text GLabel 3000 3750 0    50   Input ~ 0
5V
Text GLabel 6950 3900 0    50   Input ~ 0
RESET
Text GLabel 6950 3800 0    50   Input ~ 0
USER
Text GLabel 6950 3700 0    50   Input ~ 0
OSD
Text GLabel 6950 3100 0    50   Input ~ 0
LED_USR
Text GLabel 6950 3200 0    50   Input ~ 0
LED_DISK
Text GLabel 6950 3300 0    50   Input ~ 0
LED_PWR
$Comp
L Connector_Generic:Conn_01x03 J2
U 1 1
P 1750 4650
F 0 "J2" H 1830 4692 50  0000 L CNN
F 1 "Conn_01x03" H 1830 4601 50  0000 L CNN
F 2 "Connector_PinSocket_2.54mm:PinSocket_1x03_P2.54mm_Vertical" H 1750 4650 50  0001 C CNN
F 3 "~" H 1750 4650 50  0001 C CNN
	1    1750 4650
	1    0    0    -1  
$EndComp
Text GLabel 1550 4550 0    50   Input ~ 0
OSD
Text GLabel 1550 4650 0    50   Input ~ 0
USER
Text GLabel 1550 4750 0    50   Input ~ 0
RESET
$Comp
L Connector_Generic:Conn_01x03 J1
U 1 1
P 1750 4200
F 0 "J1" H 1830 4242 50  0000 L CNN
F 1 "Conn_01x03" H 1830 4151 50  0000 L CNN
F 2 "Connector_PinSocket_2.54mm:PinSocket_1x03_P2.54mm_Vertical" H 1750 4200 50  0001 C CNN
F 3 "~" H 1750 4200 50  0001 C CNN
	1    1750 4200
	1    0    0    -1  
$EndComp
Text GLabel 1550 4100 0    50   Input ~ 0
LED_USR
Text GLabel 1550 4200 0    50   Input ~ 0
LED_DISK
Text GLabel 1550 4300 0    50   Input ~ 0
LED_PWR
Text GLabel 3000 4000 0    50   Input ~ 0
GND
$Comp
L Connector_Generic:Conn_01x03 SPDIF_CON1
U 1 1
P 6950 1750
F 0 "SPDIF_CON1" H 7030 1792 50  0000 L CNN
F 1 "Conn_alt" H 7030 1701 50  0001 L CNN
F 2 "Connector_PinHeader_2.54mm:PinHeader_1x03_P2.54mm_Vertical" H 6950 1750 50  0001 C CNN
F 3 "~" H 6950 1750 50  0001 C CNN
	1    6950 1750
	1    0    0    -1  
$EndComp
Wire Wire Line
	6150 2900 8200 2900
Wire Wire Line
	8200 2900 8200 3200
Wire Wire Line
	6150 3500 6950 3500
Text GLabel 6150 3500 0    50   Input ~ 0
SPDIFF
Text GLabel 6600 1550 1    50   Input ~ 0
SPDIFF
Text GLabel 6400 1500 1    50   Input ~ 0
VCC
Text GLabel 6400 2150 3    50   Input ~ 0
GND
$Comp
L Device:C C1
U 1 1
P 6400 1900
F 0 "C1" H 6500 1900 50  0000 L CNN
F 1 "1uF/0.1uF" V 6250 1700 50  0000 L CNN
F 2 "Capacitor_THT:C_Disc_D5.0mm_W2.5mm_P2.50mm" H 6438 1750 50  0001 C CNN
F 3 "~" H 6400 1900 50  0001 C CNN
	1    6400 1900
	1    0    0    -1  
$EndComp
Wire Wire Line
	6750 1650 6600 1650
Wire Wire Line
	6600 1650 6600 1550
$Comp
L Connector_Generic:Conn_01x01 GND1
U 1 1
P 3200 4000
F 0 "GND1" H 2950 3900 50  0000 L CNN
F 1 "GND" H 3150 3850 50  0001 L CNN
F 2 "Connector_PinHeader_2.54mm:PinHeader_1x01_P2.54mm_Vertical" H 3200 4000 50  0001 C CNN
F 3 "~" H 3200 4000 50  0001 C CNN
	1    3200 4000
	1    0    0    -1  
$EndComp
$Comp
L Connector_Generic:Conn_01x01 VCC1
U 1 1
P 3200 4250
F 0 "VCC1" H 2950 4150 50  0000 L CNN
F 1 "3V" H 3150 4100 50  0001 L CNN
F 2 "Connector_PinHeader_2.54mm:PinHeader_1x01_P2.54mm_Vertical" H 3200 4250 50  0001 C CNN
F 3 "~" H 3200 4250 50  0001 C CNN
	1    3200 4250
	1    0    0    -1  
$EndComp
$Comp
L Connector_Generic:Conn_01x02 3.3V1
U 1 1
P 5750 4300
F 0 "3.3V1" H 5800 4100 50  0000 C CNN
F 1 "RGB-SWITCH" H 5950 4400 50  0000 C CNN
F 2 "Connector_PinHeader_2.54mm:PinHeader_1x02_P2.54mm_Vertical" H 5750 4300 50  0001 C CNN
F 3 "~" H 5750 4300 50  0001 C CNN
	1    5750 4300
	-1   0    0    1   
$EndComp
Wire Wire Line
	6750 1850 6750 2050
Wire Wire Line
	6750 1750 6400 1750
Wire Wire Line
	6400 1750 6400 1500
Connection ~ 6400 1750
Wire Wire Line
	6400 2050 6750 2050
Wire Wire Line
	6400 2050 6400 2150
Connection ~ 6400 2050
$Comp
L Connector_Generic:Conn_01x02 SWITCH1
U 1 1
P 1750 3750
F 0 "SWITCH1" H 1700 3850 50  0000 L CNN
F 1 "SYNC" H 1830 3651 50  0001 L CNN
F 2 "Connector_PinHeader_2.54mm:PinHeader_1x02_P2.54mm_Vertical" H 1750 3750 50  0001 C CNN
F 3 "~" H 1750 3750 50  0001 C CNN
	1    1750 3750
	-1   0    0    -1  
$EndComp
Text GLabel 1950 3750 2    50   Input ~ 0
5V
Text GLabel 1950 3850 2    50   Input ~ 0
VCC
Text Notes 7650 5800 2    50   ~ 0
VGA/RGB\nH+V SYNC
$EndSCHEMATC
